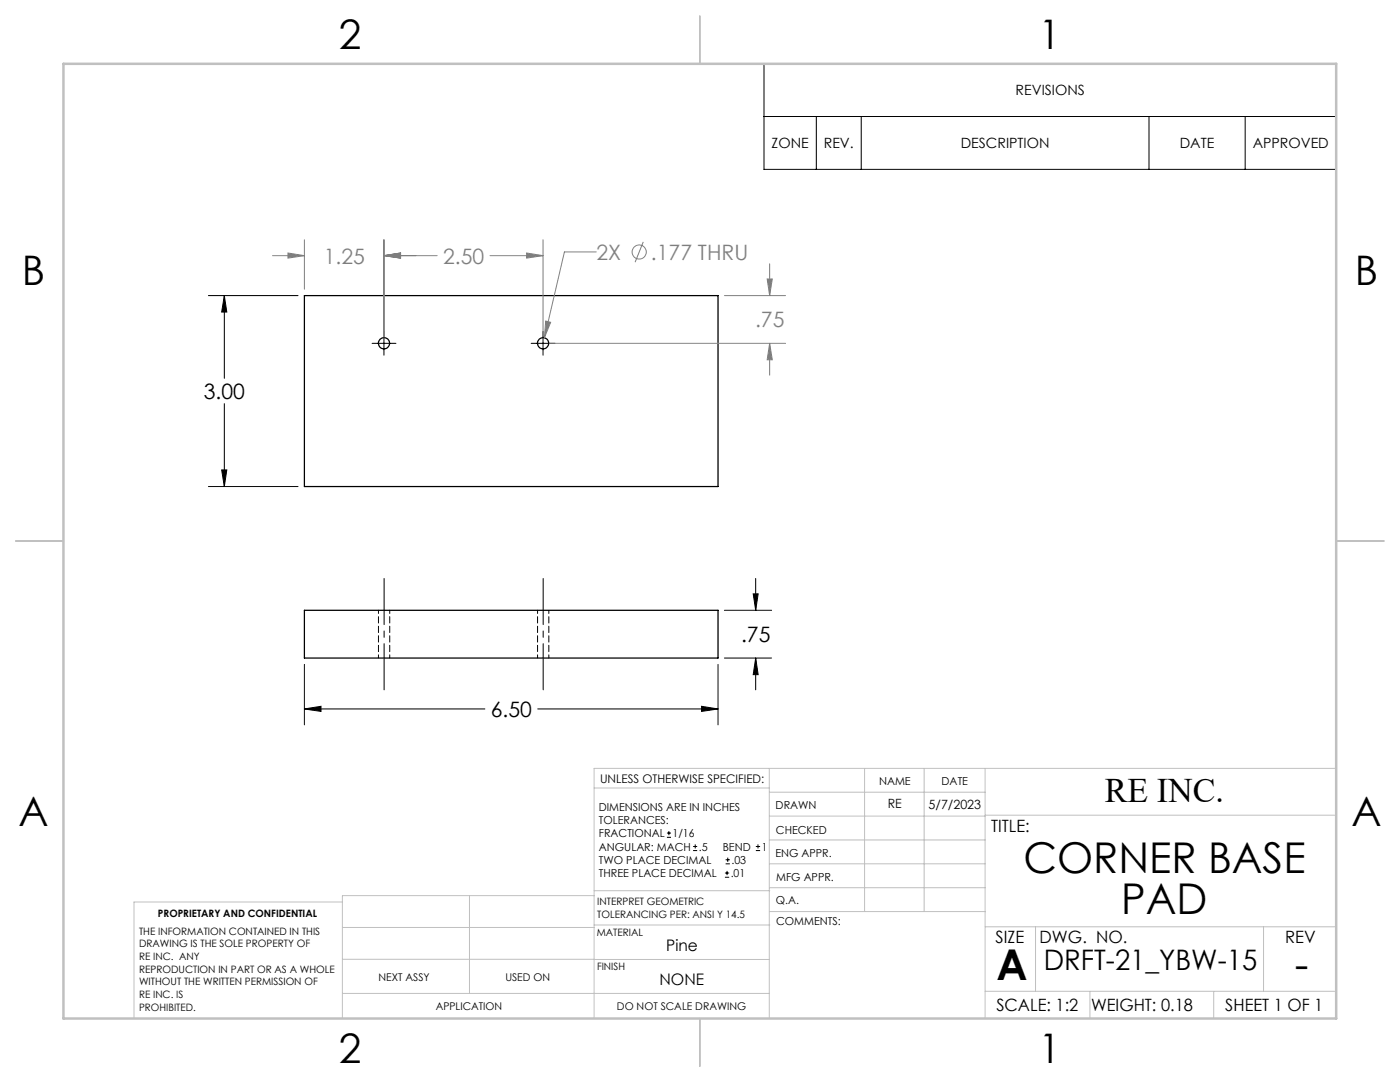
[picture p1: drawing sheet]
<svg xmlns="http://www.w3.org/2000/svg" width="279mm" height="216mm" viewBox="0 0 279 216" stroke-linecap="round" stroke-linejoin="round" font-family="sans-serif">
<g fill="none" stroke="#000" stroke-width=".25">
<path d="M60.7 59h82.6v38.1h-82.6zM60.7 121.8h82.6v9.5h-82.6z"/>
<circle cx="76.6" cy="68.5" r="1.11"/>
<circle cx="108.4" cy="68.5" r="1.11"/>
</g>
<path d="M75.5 121.8v9.5M77.8 131.3v-9.5M107.3 121.8v9.5M109.5 131.3v-9.5" fill="none" stroke="#000" stroke-width=".2" stroke-dasharray="1.3 .6" stroke-dashoffset=".6"/>
<g fill="none" stroke="#808080" stroke-width=".2">
<path d="M54.4 51h6.3M57.5 50.5l3.2 .5-3.2 .5zM60.7 47.8v9.9M76.6 47.8v19.4M76.6 51h10.6M76.6 51l3.3-.5v1zM97.8 51h10.6M105.1 50.5l3.3 .5-3.3 .5zM108.4 47.8v19.4M119 50.3h-6.4l-3.9 17.1M128.4 48.3l-1.6 4M144.6 59h12.2"/>
<path d="M153.1 55.7h1l-.5 3.3zM153.6 52.6v6.4M108.9 64.1l1 .2-1.2 3.1zM109.6 68.5h47.2M153.6 68.5v6.4M153.6 68.5l.5 3.3h-1z"/>
<circle cx="127.6" cy="50.3" r="1.41"/>
</g>
<g fill="none" stroke="#000" stroke-width=".2">
<path d="M152.5 12.7h114.2v21.1h-114.2zM152.5 23.2h114.2M162.9 23.2v10.6M171.9 23.2v10.6M229.3 23.2v10.6M248.5 23.2v10.6M41.6 59h17.9M44.8 59l.5 3.3h-1.1zM44.8 59v16.5M74.3 68.5h4.7M76.6 66.1v4.8M106 68.5h4.8"/>
<path d="M108.4 66.1v4.8M41.6 97.1h17.9M44.2 93.8h1.1l-.5 3.3zM44.8 80.5v16.6M150.3 118.5h1l-.5 3.3zM150.8 115.4v6.4M60.7 132.6v12M143.3 132.6v12M144.6 131.3h9.4M144.6 121.8h9.4M150.8 131.3v6.4M150.8 131.3l.5 3.3h-1z"/>
<path d="M60.7 141.5l3.4-.6v1.1zM60.7 141.5h36.1M107.3 141.5h36M140 140.9l3.3 .6-3.3 .5zM133.1 167.1h.8M133.1 166.2h.8M133.5 165.8v.9M138.3 169.7h.8M138.3 168.9h.8M138.7 168.5v.8M144.7 175h.8M144.7 174.2h.8"/>
<path d="M144.8 172.4h.9M144.8 171.6h.9M145.1 173.8v.8M145.2 171.1v.9M150.8 169.7h.9M150.8 168.9h.9M151.3 168.5v.8"/>
</g>
<path d="M76.7 137.7v-22.3M108.4 137.7v-22.3" fill="none" stroke="#000" stroke-width=".2" stroke-dasharray="15.2 1.3 1.3 1.3" stroke-dashoffset="6"/>
<g fill="none" stroke="#c0c0c0" stroke-width=".2">
<path d="M118.6 157.2h34.9M153.5 153.3v49.9M153.5 158.1h43.1M172.5 153.3v28.6M184.4 153.3v28.6M196.6 153.3v49.9M266.7 153.3h-148.1v49.9M68.3 180h-41.6v23.2M93.7 178.7v19.5M118.6 178.7h-50.3v24.5M118.6 177.7h35M153.5 167.6h43.1"/>
<path d="M153.5 162.8h43.1M153.5 172.4h43.1M153.5 177.1h43.1M196.6 162.7h70.1M68.3 198.2h85.2M68.3 191.4l85.2 .1M68.3 185.1h50.3M118.6 184.6h35M153.6 181.9h43M196.6 197.8h70.1M196.6 184.9h70.1M206.7 184.9v12.9"/>
<path d="M217.5 197.8v5.4M242.2 197.8v5.4M252.2 184.9v12.9"/>
</g>
<path d="M139.7 3.2v9.5M3.1 107.9h9.6M266.7 107.9h9.5M139.7 203.2v9.6" fill="none" stroke="#c0c0c0" stroke-width=".25"/>
<path d="M12.7 12.7h254v190.5h-254z" fill="none" stroke="#c0c0c0" stroke-width=".5"/>
<path d="M44.8 59l.5 3.3h-1.1zM44.2 93.8h1.1l-.5 3.3zM150.8 131.3l.5 3.3h-1zM150.3 118.5h1l-.5 3.3zM140 140.9l3.3 .6-3.3 .5zM60.7 141.5l3.4-.6v1.1z" fill="#000"/>
<path d="M153.1 55.7h1l-.5 3.3zM153.6 68.5l.5 3.3h-1zM57.5 50.5l3.2 .5-3.2 .5zM76.6 51l3.3-.5v1zM76.6 51l3.3-.5v1zM105.1 50.5l3.3 .5-3.3 .5zM108.9 64.1l-.2 3.3 1.2-3.1z" fill="#808080"/>
<g font-size="8.5">
<text x="204.2" y="174.2">CORNER BASE</text>
<text x="223.8" y="182.3">PAD</text>
<text x="198.9" y="195.5">A</text>
<text x="258.4" y="195.4">-</text>
</g>
<g font-size="8.1">
<text x="67.6" y="9.7">2</text>
<text x="207.3" y="9.7">1</text>
<text x="4.4" y="57">B</text>
<text x="270.4" y="57">B</text>
<text x="3.7" y="164.9">A</text>
<text x="269.7" y="164.9">A</text>
<text x="67.6" y="212.2">2</text>
<text x="207.3" y="212.2">1</text>
</g>
<text font-size="6.9" x="220.5" y="160.1">RE INC.</text>
<text font-size="5.6" x="208.3" y="193.5">DRFT-21_YBW-15</text>
<g font-size="4.2" fill="#808080">
<text x="64.6" y="52.6">1.25</text>
<text x="88.4" y="52.6">2.50</text>
<text x="119" y="51.8">2X</text>
<text x="129.9" y="51.8">.177 THRU</text>
<text x="150.7" y="65.3">.75</text>
</g>
<g font-size="4.2">
<text x="40.7" y="79.6">3.00</text>
<text x="147.9" y="128.1">.75</text>
<text x="97.9" y="143">6.50</text>
</g>
<g font-size="3.4">
<text x="197.8" y="166">TITLE:</text>
<text x="198.7" y="188.1">SIZE</text>
<text x="207.5" y="188.1">DWG. NO.</text>
<text x="256.5" y="188.2">REV</text>
<text x="198.8" y="201.7">SCALE: 1:2</text>
<text x="217.7" y="201.8">WEIGHT: 0.18</text>
<text x="244.5" y="201.7">SHEET 1 OF 1</text>
</g>
<g font-size="3.2">
<text x="133" y="189.8">Pine</text>
<text x="131.6" y="196.6">NONE</text>
</g>
<g font-size="2.8">
<text x="202.7" y="19">REVISIONS</text>
<text x="154" y="29.6">ZONE</text>
<text x="164.4" y="29.6">REV.</text>
<text x="191.7" y="29.6">DESCRIPTION</text>
<text x="235.5" y="29.6">DATE</text>
<text x="250" y="29.6">APPROVED</text>
</g>
<g font-size="2.5">
<text x="177.2" y="161.3">RE</text>
<text x="185.3" y="161.4">5/7/2023</text>
</g>
<text font-size="2.4" x="119.8" y="156.2">UNLESS OTHERWISE SPECIFIED:</text>
<g font-size="2.2">
<text x="119.5" y="161.8">DIMENSIONS ARE IN INCHES</text>
<text x="154.8" y="161.4">DRAWN</text>
<text x="175.4" y="156.6">NAME</text>
<text x="187.9" y="156.7">DATE</text>
<text x="119.5" y="164.4">TOLERANCES:</text>
<text x="119.5" y="167.1">FRACTIONAL</text>
<text x="134.2" y="167.1">1/16</text>
<text x="154.9" y="166.3">CHECKED</text>
<text x="119.5" y="172.4">TWO PLACE DECIMAL</text>
<text x="119.5" y="169.7">ANGULAR: MACH</text>
<text x="139.5" y="169.7">.5</text>
<text x="144.2" y="169.7">BEND</text>
<text x="146" y="172.4">.03</text>
<text x="152" y="169.7">1</text>
<text x="154.8" y="171">ENG APPR.</text>
<text x="119.5" y="175">THREE PLACE DECIMAL</text>
<text x="145.8" y="175">.01</text>
<text x="154.9" y="175.7">MFG APPR.</text>
<text x="154.9" y="180.4">Q.A.</text>
<text x="154.9" y="184.6">COMMENTS:</text>
</g>
<g font-size="2.1">
<text x="75.5" y="195.7">NEXT ASSY</text>
<text x="100.9" y="195.7">USED ON</text>
<text x="86.9" y="201.5">APPLICATION</text>
<text x="123.1" y="201.6">DO NOT SCALE DRAWING</text>
</g>
<g font-size="2">
<text x="31.5" y="182.9">PROPRIETARY AND CONFIDENTIAL</text>
<text x="119.2" y="180.6">INTERPRET GEOMETRIC</text>
<text x="119.2" y="183.1">TOLERANCING PER: ANSI Y 14.5</text>
<text x="27.8" y="186.5">THE INFORMATION CONTAINED IN THIS</text>
<text x="27.8" y="189">DRAWING IS THE SOLE PROPERTY OF</text>
<text x="27.8" y="191.6">RE INC. ANY</text>
<text x="119.1" y="186.7">MATERIAL</text>
<text x="27.8" y="194.1">REPRODUCTION IN PART OR AS A WHOLE</text>
<text x="27.8" y="196.6">WITHOUT THE WRITTEN PERMISSION OF</text>
<text x="119.1" y="193.5">FINISH</text>
<text x="27.8" y="199.1">RE INC. IS</text>
<text x="27.8" y="201.7">PROHIBITED.</text>
</g>
</svg>
